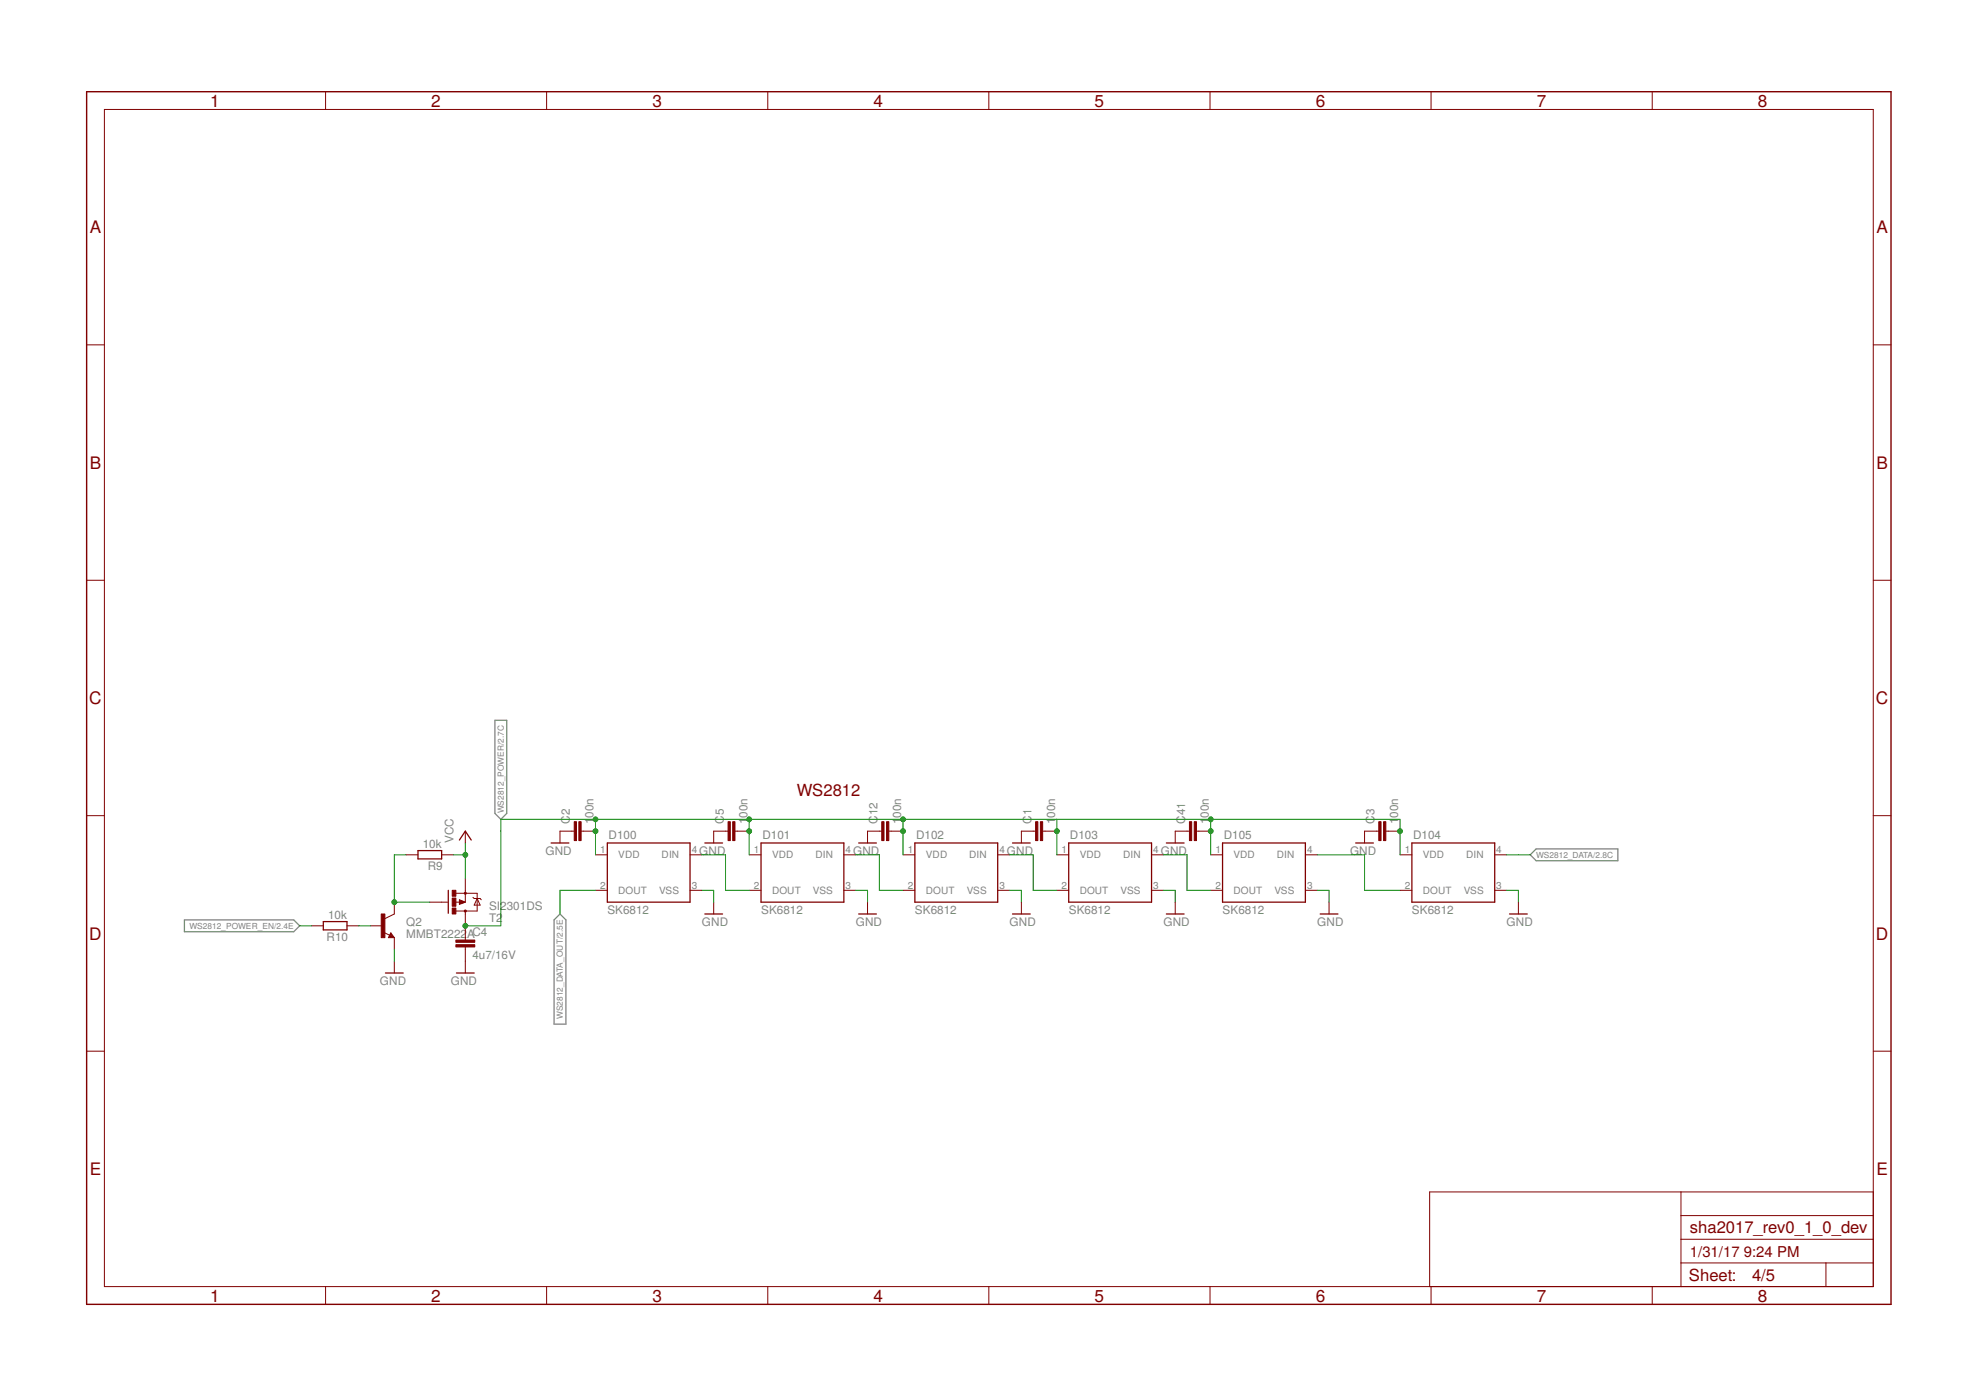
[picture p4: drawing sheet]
<svg xmlns="http://www.w3.org/2000/svg" width="297mm" height="210mm" viewBox="0 0 297 210" stroke-linecap="round" stroke-linejoin="round" font-family="sans-serif">
<path d="M74.4 108.2h1.7v14l-.9 .9-.8-.9zM27.7 138.2h16.4l.9 .9-.9 .9h-16.4zM83.2 138.2l.9-.9 .9 .9v15.7h-1.8zM229.9 128.4l.9-.8h12.3v1.7h-12.3z" fill="none" stroke="#808080" stroke-width=".19"/>
<g fill="none" stroke="#800000" stroke-width=".15">
<path d="M15.7 16.4h265.8v176.9h-265.8zM48.9 13.8v2.6M82.1 13.8v2.6M115.4 13.8v2.6M148.6 13.8v2.6M181.8 13.8v2.6M215 13.8v2.6M248.2 13.8v2.6M13 51.8h2.7M281.5 51.8h2.6M13 87.2h2.7M281.5 87.2h2.6"/>
<path d="M13 122.6h2.7M46.8 139.1h1.8M52.1 139.1h1.8M55.7 139.1h1.8M59.2 135.6v1.7l-1.4 .7M61 128.4h1.8M64.6 135.6h2.6M66.4 128.4h1.7M68.5 134.2h3.2v2.7h-3.2M68.5 135.6h.6M69 135.2l.9 .4-.9 .3zM69.9 124.9v1.8"/>
<path d="M69.9 132v3.6M69.9 136.9v4.3M71.1 134.8l.1 .2h.9l.2 .2M71.7 135l.4 1h-.9zM86.3 124.9h-2.2v1.8M87.3 124.9h2.2M89.5 128.4h1.7M89.5 133.8h1.7M103.7 128.4h1.8M103.7 133.8h1.8M107.2 135.6v1.7M109.4 124.9h-2.2v1.8"/>
<path d="M110.4 124.9h2.2M112.6 128.4h1.7M112.6 133.8h1.7M126.8 128.4h1.8M126.8 133.8h1.8M130.3 135.6v1.7M132.5 124.9h-2.2v1.8M133.5 124.9h2.2M135.7 128.4h1.8M135.7 133.8h1.8M149.9 128.4h1.8M149.9 133.8h1.8"/>
<path d="M153.5 135.6v1.7M155.6 124.9h-2.1v1.8M156.7 124.9h2.1M158.8 128.4h1.8M158.8 133.8h1.8M173 128.4h1.8M173 133.8h1.8M176.6 135.6v1.7M178.7 124.9h-2.1v1.8M179.8 124.9h2.1M181.9 128.4h1.8M181.9 133.8h1.8"/>
<path d="M196.1 128.4h1.8M196.1 133.8h1.8M199.7 135.6v1.7M207.2 124.9h-2.2v1.8M208.2 124.9h2.2M210.4 128.4h1.7M210.4 133.8h1.7M224.6 128.4h1.8M224.6 133.8h1.8M228.1 135.6v1.7M281.5 122.6h2.6M13 157.9h2.7"/>
<path d="M57.7 140.1l.8 .4M58.7 140.2l.5 .7h-.8zM59.2 140.9v1.8M59.2 144.4v1.8M69.9 142.3v3.9M281.5 157.9h2.6M252.6 179.1v14.2M281.5 179.1h-66.7v14.2M48.9 193.3v2.7M82.1 193.3v2.7M115.4 193.3v2.7M148.6 193.3v2.7"/>
<path d="M181.8 193.3v2.7M215 193.3v2.7M248.2 193.3v2.7M252.6 189.8h28.9M252.6 186.2h28.9M252.6 182.6h28.9M274.3 189.8v3.5"/>
</g>
<g fill="none" stroke="#800000" stroke-width=".19">
<path d="M48.6 138.5h3.5v1.2h-3.5zM62.8 127.8h3.6v1.3h-3.6zM67.4 133.8v3.4M69 126.2l.9-1.3 .9 1.3M82.8 126.7h2.7M91.2 126.7h12.5v8.9h-12.5zM105.9 126.7h2.7M105.9 137.3h2.7M114.3 126.7h12.5v8.9h-12.5zM129 126.7h2.7M129 137.3h2.7M137.5 126.7h12.4v8.9h-12.4z"/>
<path d="M152.1 126.7h2.7M152.1 137.3h2.7M160.6 126.7h12.4v8.9h-12.4zM175.2 126.7h2.7M175.2 137.3h2.7M183.7 126.7h12.4v8.9h-12.4zM198.4 137.3h2.6M203.7 126.7h2.7M212.1 126.7h12.5v8.9h-12.5zM226.8 137.3h2.7M57.9 146.2h2.7M58.7 140.5l.1 .2h-.3l.2-.4 .4 .5h-.6"/>
<path d="M68.6 146.2h2.6"/>
</g>
<g fill="#800000" stroke="#800000" stroke-width=".15">
<path d="M57.3 137.3h.5v3.6h-.5z"/>
<path d="M110.1 123.5h.3v2.8h-.3z"/>
<path d="M109.4 123.5h.3v2.8h-.3z"/>
<path d="M133.2 123.5h.3v2.8h-.3z"/>
<path d="M132.5 123.5h.3v2.8h-.3z"/>
<path d="M156.3 123.5h.4v2.8h-.4z"/>
<path d="M155.6 123.5h.3v2.8h-.3z"/>
<path d="M207.9 123.5h.3v2.8h-.3z"/>
<path d="M207.2 123.5h.3v2.8h-.3z"/>
<path d="M87 123.5h.3v2.8h-.3z"/>
<path d="M86.3 123.5h.3v2.8h-.3z"/>
<path d="M179.4 123.5h.4v2.8h-.4z"/>
<path d="M178.7 123.5h.3v2.8h-.3z"/>
<path d="M68.5 141.9h2.8v.4h-2.8z"/>
<path d="M68.5 141.2h2.8v.4h-2.8z"/>
<path d="M67.9 133.8h.6v.9h-.6z"/>
<path d="M67.9 136.4h.6v.9h-.6z"/>
<path d="M67.9 134.9h.6v1.3h-.6z"/>
</g>
<path d="M13 13.8h271.1v182.2h-271.1z" fill="none" stroke="#800000" stroke-width=".21"/>
<path d="M69.1 135.4l.6 .2-.6 .1v-.1h.2" fill="none" stroke="#800000" stroke-width=".23"/>
<g fill="none" stroke="#800000" stroke-width=".3">
<circle cx="69.9" cy="136.9" r=".08"/>
<circle cx="69.9" cy="134.2" r=".08"/>
</g>
<g fill="none" stroke="#008000" stroke-width=".15">
<path d="M45 139.1h1.8M53.9 139.1h1.8M61 128.4h-1.8v7.2h5.4M68.1 128.4h1.8M69.9 126.7v5.3M89.5 133.8h-5.4v3.5M89.5 123.1v5.3M105.5 133.8h1.7v1.8M105.5 128.4h3.5v5.4h3.6M112.6 123.1v5.3M128.6 133.8h1.7v1.8M128.6 128.4h3.5v5.4h3.6"/>
<path d="M135.7 123.1v5.3M151.7 133.8h1.8v1.8M151.7 128.4h3.5v5.4h3.6M158.8 123.1v5.3M174.8 133.8h1.8v1.8M174.8 128.4h3.6v5.4h3.5M181.9 123.1v5.3M197.9 133.8h1.8v1.8M197.9 128.4h7.1v5.4h5.4M210.4 128.4v-5.3h-135.2v16h-5.3M226.4 133.8h1.7v1.8M226.4 128.4h3.5"/>
<path d="M59.2 142.7v1.7"/>
</g>
<g fill="#008000" stroke="#008000" stroke-width=".15">
<circle cx="59.2" cy="135.6" r=".36"/>
<circle cx="112.6" cy="124.9" r=".36"/>
<circle cx="135.7" cy="124.9" r=".36"/>
<circle cx="158.8" cy="124.9" r=".36"/>
<circle cx="89.5" cy="124.9" r=".36"/>
<circle cx="89.5" cy="123.1" r=".36"/>
<circle cx="112.6" cy="123.1" r=".36"/>
<circle cx="135.7" cy="123.1" r=".36"/>
<circle cx="181.9" cy="124.9" r=".36"/>
<circle cx="210.4" cy="124.9" r=".36"/>
<circle cx="181.9" cy="123.1" r=".36"/>
<circle cx="69.9" cy="139.1" r=".36"/>
<circle cx="69.9" cy="128.4" r=".36"/>
</g>
<g font-size="2.6" fill="#800000">
<text x="31.6" y="16">1</text>
<text x="64.8" y="16">2</text>
<text x="98" y="16">3</text>
<text x="131.2" y="16">4</text>
<text x="164.5" y="16">5</text>
<text x="197.7" y="16">6</text>
<text x="230.9" y="16">7</text>
<text x="264.1" y="16">8</text>
<text x="13.5" y="35">A</text>
<text x="281.9" y="35">A</text>
<text x="13.5" y="70.4">B</text>
<text x="281.9" y="70.4">B</text>
<text x="13.4" y="105.8">C</text>
<text x="281.9" y="105.8">C</text>
<text x="13.4" y="141.2">D</text>
<text x="281.9" y="141.2">D</text>
<text x="13.5" y="176.5">E</text>
<text x="281.9" y="176.5">E</text>
<text x="31.6" y="195.6">1</text>
<text x="64.8" y="195.6">2</text>
<text x="98" y="195.6">3</text>
<text x="131.2" y="195.6">4</text>
<text x="164.5" y="195.6">5</text>
<text x="197.7" y="195.6">6</text>
<text x="230.9" y="195.6">7</text>
<text x="264.1" y="195.6">8</text>
</g>
<g font-size="2.5" fill="#800000">
<text x="119.7" y="119.5">WS2812</text>
<text x="253.9" y="185.3">sha2017_rev0_1_0_dev</text>
<text x="253.7" y="192.5">Sheet:</text>
<text x="263.2" y="192.4">4/5</text>
</g>
<g font-size="2.2" fill="#800000">
<text x="253.9" y="188.9">1/31/17</text>
<text x="262" y="188.9">9:24 PM</text>
</g>
<g font-size="1.8" fill="#808080">
<text x="85.6" y="123.8" transform="rotate(-90 85.6 123.8)">C2</text>
<text x="89.2" y="123.8" transform="rotate(-90 89.2 123.8)">1</text>
<text x="89.2" y="122.8" transform="rotate(-90 89.2 122.8)">00n</text>
<text x="108.7" y="123.8" transform="rotate(-90 108.7 123.8)">C5</text>
<text x="112.3" y="123.8" transform="rotate(-90 112.3 123.8)">1</text>
<text x="112.3" y="122.8" transform="rotate(-90 112.3 122.8)">00n</text>
<text x="131.9" y="123.8" transform="rotate(-90 131.9 123.8)">C12</text>
<text x="135.4" y="123.8" transform="rotate(-90 135.4 123.8)">1</text>
<text x="135.4" y="122.8" transform="rotate(-90 135.4 122.8)">00n</text>
<text x="155" y="123.8" transform="rotate(-90 155 123.8)">C1</text>
<text x="158.5" y="123.8" transform="rotate(-90 158.5 123.8)">1</text>
<text x="158.5" y="122.8" transform="rotate(-90 158.5 122.8)">00n</text>
<text x="178.1" y="123.8" transform="rotate(-90 178.1 123.8)">C41</text>
<text x="181.6" y="123.8" transform="rotate(-90 181.6 123.8)">1</text>
<text x="181.6" y="122.8" transform="rotate(-90 181.6 122.8)">00n</text>
<text x="206.5" y="123.8" transform="rotate(-90 206.5 123.8)">C3</text>
<text x="210.1" y="123.8" transform="rotate(-90 210.1 123.8)">1</text>
<text x="210.1" y="122.8" transform="rotate(-90 210.1 122.8)">00n</text>
<text x="63.5" y="127.4">10k</text>
<text x="64.3" y="130.7">R9</text>
<text x="68.1" y="126.6" transform="rotate(-90 68.1 126.6)">VCC</text>
<text x="82" y="128.4">GND</text>
<text x="91.4" y="126.1">D100</text>
<text x="105.1" y="128.4">GND</text>
<text x="114.5" y="126.1">D101</text>
<text x="128.2" y="128.4">GND</text>
<text x="137.7" y="126.1">D102</text>
<text x="151.3" y="128.4">GND</text>
<text x="160.8" y="126.1">D103</text>
<text x="174.4" y="128.4">GND</text>
<text x="183.9" y="126.1">D105</text>
<text x="202.8" y="128.4">GND</text>
<text x="212.3" y="126.1">D104</text>
<text x="73.5" y="136.8">SI2301DS</text>
<text x="91.3" y="137.3">SK6812</text>
<text x="114.4" y="137.3">SK6812</text>
<text x="137.5" y="137.3">SK6812</text>
<text x="160.6" y="137.3">SK6812</text>
<text x="183.7" y="137.3">SK6812</text>
<text x="212.1" y="137.3">SK6812</text>
<text x="49.1" y="141.4">R10</text>
<text x="49.3" y="138">10k</text>
<text x="61" y="140.9">MMBT2222AC4</text>
<text x="61" y="139.1">Q2</text>
<text x="73.5" y="138.6">T2</text>
<text x="105.5" y="139.1">GND</text>
<text x="128.6" y="139.1">GND</text>
<text x="151.7" y="139.1">GND</text>
<text x="174.8" y="139.1">GND</text>
<text x="197.9" y="139.1">GND</text>
<text x="226.4" y="139.1">GND</text>
<text x="57.1" y="148">GND</text>
<text x="67.7" y="148">GND</text>
<text x="71" y="144.2">4u7/16V</text>
</g>
<g font-size="1.5" fill="#808080">
<text x="90.2" y="128.2">1</text>
<text x="92.9" y="129">VDD</text>
<text x="99.4" y="129">DIN</text>
<text x="103.9" y="128.2">4</text>
<text x="113.3" y="128.2">1</text>
<text x="116" y="129">VDD</text>
<text x="122.5" y="129">DIN</text>
<text x="127" y="128.2">4</text>
<text x="136.4" y="128.2">1</text>
<text x="139.1" y="129">VDD</text>
<text x="145.6" y="129">DIN</text>
<text x="150.2" y="128.2">4</text>
<text x="159.5" y="128.2">1</text>
<text x="162.2" y="129">VDD</text>
<text x="168.7" y="129">DIN</text>
<text x="173.3" y="128.2">4</text>
<text x="182.6" y="128.2">1</text>
<text x="185.3" y="129">VDD</text>
<text x="191.9" y="129">DIN</text>
<text x="196.4" y="128.2">4</text>
<text x="211.1" y="128.2">1</text>
<text x="213.8" y="129">VDD</text>
<text x="220.3" y="129">DIN</text>
<text x="224.8" y="128.2">4</text>
<text x="90.2" y="133.5">2</text>
<text x="92.9" y="134.3">DOUT</text>
<text x="99" y="134.3">VSS</text>
<text x="103.9" y="133.5">3</text>
<text x="113.3" y="133.5">2</text>
<text x="116" y="134.3">DOUT</text>
<text x="122.1" y="134.3">VSS</text>
<text x="127" y="133.5">3</text>
<text x="136.4" y="133.5">2</text>
<text x="139.1" y="134.3">DOUT</text>
<text x="145.3" y="134.3">VSS</text>
<text x="150.2" y="133.5">3</text>
<text x="159.5" y="133.5">2</text>
<text x="162.2" y="134.3">DOUT</text>
<text x="168.4" y="134.3">VSS</text>
<text x="173.3" y="133.5">3</text>
<text x="182.6" y="133.5">2</text>
<text x="185.3" y="134.3">DOUT</text>
<text x="191.5" y="134.3">VSS</text>
<text x="196.4" y="133.5">3</text>
<text x="211.1" y="133.5">2</text>
<text x="213.8" y="134.3">DOUT</text>
<text x="219.9" y="134.3">VSS</text>
<text x="224.8" y="133.5">3</text>
</g>
<g font-size="1.2" fill="#808080">
<text x="75.7" y="122.2" transform="rotate(-90 75.7 122.2)">WS2812_POWER/2.7C</text>
<text x="230.8" y="128.9">WS2812_DATA/2.8C</text>
<text x="28.5" y="139.5">WS2812_POWER_EN/2.4E</text>
<text x="84.6" y="153.1" transform="rotate(-90 84.6 153.1)">WS2812_DATA_OUT/2.5E</text>
</g>
</svg>
